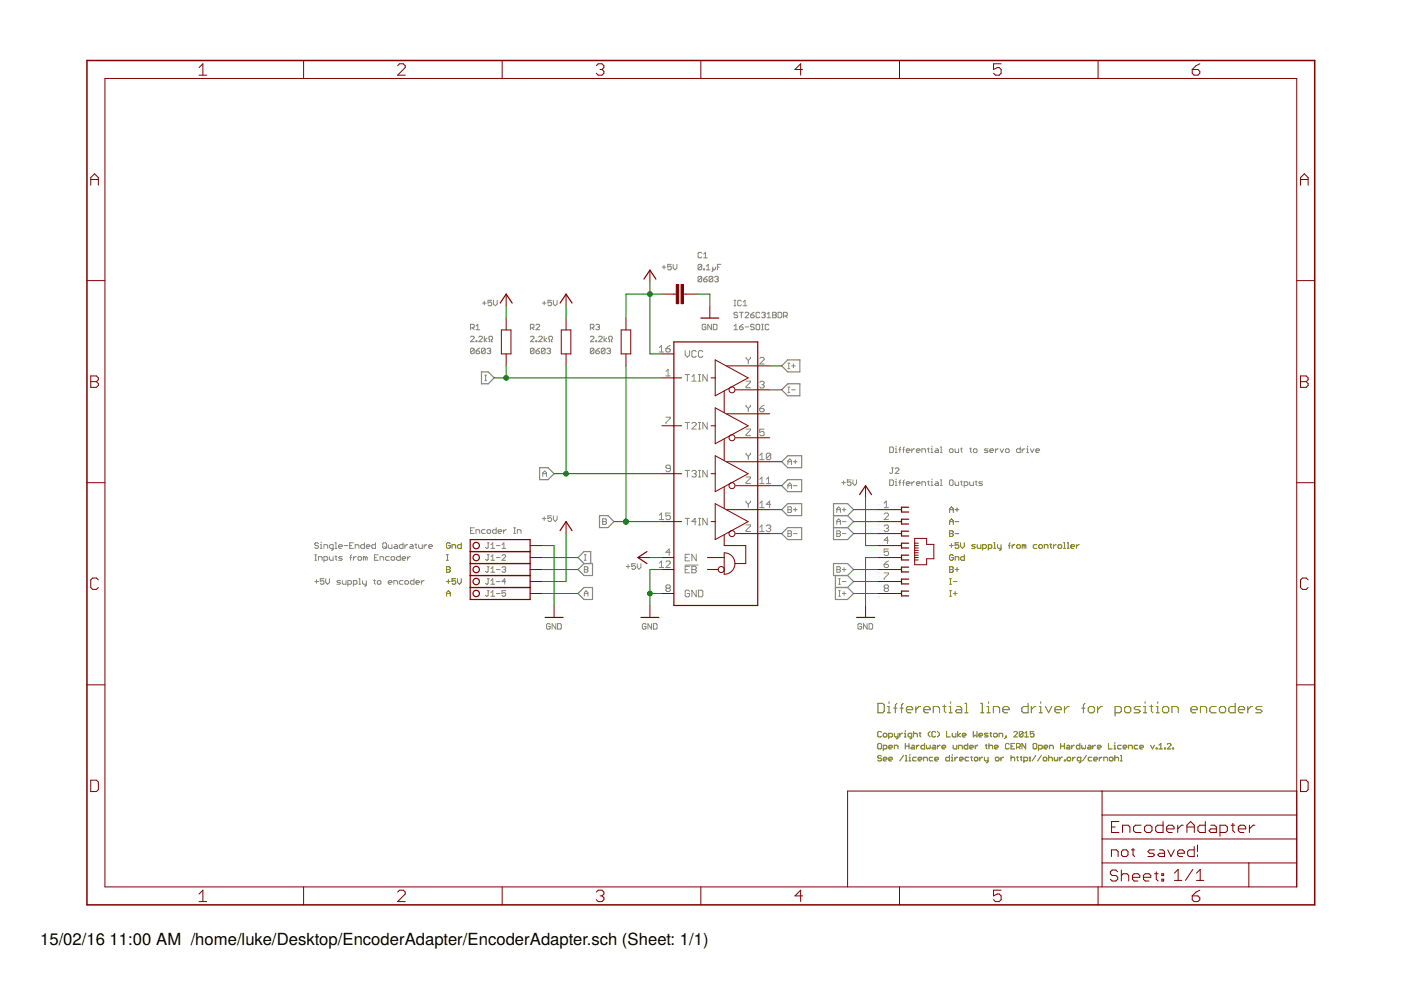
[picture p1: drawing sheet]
<?xml version="1.0" encoding="utf-8"?>
<!DOCTYPE eagle SYSTEM "eagle.dtd">
<eagle version="6.5.0">
<drawing>
<settings>
<setting alwaysvectorfont="yes"/>
<setting verticaltext="up"/>
</settings>
<grid distance="0.1" unitdist="inch" unit="inch" style="lines" multiple="1" display="no" altdistance="0.01" altunitdist="inch" altunit="inch"/>
<schematic xreflabel="%F%N/%S.%C%R" xrefpart="/%S.%C%R">
<libraries>
<library name="frames">
<symbols>
<symbol name="A4L-LOC">
<wire x1="256.54" y1="3.81" x2="256.54" y2="8.89" width="0.1016" layer="94"/>
<wire x1="256.54" y1="8.89" x2="256.54" y2="13.97" width="0.1016" layer="94"/>
<wire x1="256.54" y1="13.97" x2="256.54" y2="19.05" width="0.1016" layer="94"/>
<wire x1="256.54" y1="19.05" x2="256.54" y2="24.13" width="0.1016" layer="94"/>
<wire x1="161.29" y1="3.81" x2="161.29" y2="24.13" width="0.1016" layer="94"/>
<wire x1="161.29" y1="24.13" x2="215.265" y2="24.13" width="0.1016" layer="94"/>
<wire x1="215.265" y1="24.13" x2="256.54" y2="24.13" width="0.1016" layer="94"/>
<wire x1="246.38" y1="3.81" x2="246.38" y2="8.89" width="0.1016" layer="94"/>
<wire x1="246.38" y1="8.89" x2="256.54" y2="8.89" width="0.1016" layer="94"/>
<wire x1="246.38" y1="8.89" x2="215.265" y2="8.89" width="0.1016" layer="94"/>
<wire x1="215.265" y1="8.89" x2="215.265" y2="3.81" width="0.1016" layer="94"/>
<wire x1="215.265" y1="8.89" x2="215.265" y2="13.97" width="0.1016" layer="94"/>
<wire x1="215.265" y1="13.97" x2="256.54" y2="13.97" width="0.1016" layer="94"/>
<wire x1="215.265" y1="13.97" x2="215.265" y2="19.05" width="0.1016" layer="94"/>
<wire x1="215.265" y1="19.05" x2="256.54" y2="19.05" width="0.1016" layer="94"/>
<wire x1="215.265" y1="19.05" x2="215.265" y2="24.13" width="0.1016" layer="94"/>
<text x="217.17" y="15.24" size="2.54" layer="94" font="vector">&gt;DRAWING_NAME</text>
<text x="217.17" y="10.16" size="2.286" layer="94" font="vector">&gt;LAST_DATE_TIME</text>
<text x="230.505" y="5.08" size="2.54" layer="94" font="vector">&gt;SHEET</text>
<text x="216.916" y="4.953" size="2.54" layer="94" font="vector">Sheet:</text>
<frame x1="0" y1="0" x2="260.35" y2="179.07" columns="6" rows="4" layer="94"/>
</symbol>
</symbols>
<devicesets>
<deviceset name="A4L-LOC" prefix="FRAME" uservalue="yes">
<gates>
<gate name="G$1" symbol="A4L-LOC" x="0" y="0"/>
</gates>
<devices>
<device name="">
<technologies>
<technology name=""/>
</technologies>
</device>
</devices>
</deviceset>
</devicesets>
</library>
<library name="freetronics-master-v1">
<symbols>
<symbol name="CAP">
<wire x1="0" y1="2.54" x2="0" y2="2.032" width="0.1524" layer="94"/>
<wire x1="0" y1="0" x2="0" y2="0.508" width="0.1524" layer="94"/>
<text x="1.524" y="2.921" size="1.778" layer="95">&gt;NAME</text>
<text x="1.524" y="-2.159" size="1.778" layer="96">&gt;VALUE</text>
<rectangle x1="-2.032" y1="0.508" x2="2.032" y2="1.016" layer="94"/>
<rectangle x1="-2.032" y1="1.524" x2="2.032" y2="2.032" layer="94"/>
<pin name="1" x="0" y="5.08" visible="off" length="short" direction="pas" swaplevel="1" rot="R270"/>
<pin name="2" x="0" y="-2.54" visible="off" length="short" direction="pas" swaplevel="1" rot="R90"/>
</symbol>
<symbol name="RESISTOR">
<wire x1="-2.54" y1="1.016" x2="2.54" y2="1.016" width="0.1524" layer="94"/>
<wire x1="-2.54" y1="-1.016" x2="-2.54" y2="1.016" width="0.1524" layer="94"/>
<wire x1="2.54" y1="-1.016" x2="2.54" y2="1.016" width="0.1524" layer="94"/>
<wire x1="-2.54" y1="-1.016" x2="2.54" y2="-1.016" width="0.1524" layer="94"/>
<text x="-3.81" y="1.4986" size="1.778" layer="95">&gt;NAME</text>
<text x="-3.81" y="-3.302" size="1.778" layer="96">&gt;VALUE</text>
<pin name="2" x="5.08" y="0" visible="off" length="short" direction="pas" swaplevel="1" rot="R180"/>
<pin name="1" x="-5.08" y="0" visible="off" length="short" direction="pas" swaplevel="1"/>
</symbol>
</symbols>
<devicesets>
<deviceset name="CAP" prefix="C" uservalue="yes">
<gates>
<gate name="G$1" symbol="CAP" x="0" y="0"/>
</gates>
<devices>
<device name="0603" package="0603">
<connects>
<connect gate="G$1" pin="1" pad="1"/>
<connect gate="G$1" pin="2" pad="2"/>
</connects>
<technologies>
<technology name=""/>
</technologies>
</device>
<device name="PTH" package="CAP-PTH-SMALL">
<connects>
<connect gate="G$1" pin="1" pad="1"/>
<connect gate="G$1" pin="2" pad="2"/>
</connects>
<technologies>
<technology name=""/>
</technologies>
</device>
<device name="PTH2" package="CAP-PTH-SMALL2">
<connects>
<connect gate="G$1" pin="1" pad="1"/>
<connect gate="G$1" pin="2" pad="2"/>
</connects>
<technologies>
<technology name=""/>
</technologies>
</device>
<device name="0402" package="C0402">
<connects>
<connect gate="G$1" pin="1" pad="1"/>
<connect gate="G$1" pin="2" pad="2"/>
</connects>
<technologies>
<technology name=""/>
</technologies>
</device>
<device name="0805" package="0805">
<connects>
<connect gate="G$1" pin="1" pad="1"/>
<connect gate="G$1" pin="2" pad="2"/>
</connects>
<technologies>
<technology name=""/>
</technologies>
</device>
<device name="PTH3" package="CAP-PTH-LARGE">
<connects>
<connect gate="G$1" pin="1" pad="1"/>
<connect gate="G$1" pin="2" pad="2"/>
</connects>
<technologies>
<technology name=""/>
</technologies>
</device>
<device name="SMD" package="GRM43D">
<connects>
<connect gate="G$1" pin="1" pad="A"/>
<connect gate="G$1" pin="2" pad="C"/>
</connects>
<technologies>
<technology name=""/>
</technologies>
</device>
<device name="0805-LARGE" package="0805-LARGE">
<connects>
<connect gate="G$1" pin="1" pad="1"/>
<connect gate="G$1" pin="2" pad="2"/>
</connects>
<technologies>
<technology name=""/>
</technologies>
</device>
</devices>
</deviceset>
<deviceset name="RESISTOR" prefix="R" uservalue="yes">
<gates>
<gate name="G$1" symbol="RESISTOR" x="0" y="0"/>
</gates>
<devices>
<device name="1206" package="1206">
<connects>
<connect gate="G$1" pin="1" pad="1"/>
<connect gate="G$1" pin="2" pad="2"/>
</connects>
<technologies>
<technology name=""/>
</technologies>
</device>
<device name="0603" package="0603">
<connects>
<connect gate="G$1" pin="1" pad="1"/>
<connect gate="G$1" pin="2" pad="2"/>
</connects>
<technologies>
<technology name=""/>
</technologies>
</device>
<device name="PTH1" package="AXIAL-0.3">
<connects>
<connect gate="G$1" pin="1" pad="P$1"/>
<connect gate="G$1" pin="2" pad="P$2"/>
</connects>
<technologies>
<technology name=""/>
</technologies>
</device>
<device name="2010" package="R2010">
<connects>
<connect gate="G$1" pin="1" pad="1"/>
<connect gate="G$1" pin="2" pad="2"/>
</connects>
<technologies>
<technology name=""/>
</technologies>
</device>
<device name="0402" package="C0402">
<connects>
<connect gate="G$1" pin="1" pad="1"/>
<connect gate="G$1" pin="2" pad="2"/>
</connects>
<technologies>
<technology name=""/>
</technologies>
</device>
<device name="0805" package="0805">
<connects>
<connect gate="G$1" pin="1" pad="1"/>
<connect gate="G$1" pin="2" pad="2"/>
</connects>
<technologies>
<technology name=""/>
</technologies>
</device>
<device name="0805-LARGE" package="0805-LARGE">
<connects>
<connect gate="G$1" pin="1" pad="1"/>
<connect gate="G$1" pin="2" pad="2"/>
</connects>
<technologies>
<technology name=""/>
</technologies>
</device>
</devices>
</deviceset>
</devicesets>
</library>
<library name="freetronics-luke">
<symbols>
<symbol name="GND">
<wire x1="-1.905" y1="0" x2="1.905" y2="0" width="0.254" layer="94"/>
<text x="-1.651" y="-2.54" size="1.27" layer="96">&gt;VALUE</text>
<pin name="GND" x="0" y="2.54" visible="off" length="short" direction="sup" rot="R270"/>
</symbol>
<symbol name="+5V">
<wire x1="1.27" y1="-1.905" x2="0" y2="0" width="0.254" layer="94"/>
<wire x1="0" y1="0" x2="-1.27" y2="-1.905" width="0.254" layer="94"/>
<text x="2.54" y="0" size="1.27" layer="96">&gt;VALUE</text>
<pin name="+5V" x="0" y="-2.54" visible="off" length="short" direction="sup" rot="R90"/>
</symbol>
</symbols>
<devicesets>
<deviceset name="GND">
<gates>
<gate name="G$1" symbol="GND" x="0" y="0"/>
</gates>
<devices>
<device name="">
<technologies>
<technology name=""/>
</technologies>
</device>
</devices>
</deviceset>
<deviceset name="+5V">
<gates>
<gate name="G$1" symbol="+5V" x="0" y="0"/>
</gates>
<devices>
<device name="">
<technologies>
<technology name=""/>
</technologies>
</device>
</devices>
</deviceset>
</devicesets>
</library>
<library name="maxim">
<symbols>
<symbol name="MAX3043">
<wire x1="-7.62" y1="27.94" x2="10.16" y2="27.94" width="0.254" layer="94"/>
<wire x1="10.16" y1="27.94" x2="10.16" y2="-27.94" width="0.254" layer="94"/>
<wire x1="10.16" y1="-27.94" x2="-7.62" y2="-27.94" width="0.254" layer="94"/>
<wire x1="-7.62" y1="27.94" x2="-7.62" y2="20.32" width="0.254" layer="94"/>
<wire x1="-7.62" y1="20.32" x2="-7.62" y2="10.16" width="0.254" layer="94"/>
<wire x1="-7.62" y1="10.16" x2="-7.62" y2="0" width="0.254" layer="94"/>
<wire x1="-7.62" y1="0" x2="-7.62" y2="-10.16" width="0.254" layer="94"/>
<wire x1="-7.62" y1="-10.16" x2="-7.62" y2="-27.94" width="0.254" layer="94"/>
<wire x1="1.143" y1="16.51" x2="1.143" y2="20.32" width="0.127" layer="94"/>
<wire x1="1.143" y1="20.32" x2="1.143" y2="24.13" width="0.127" layer="94"/>
<wire x1="1.143" y1="24.13" x2="8.128" y2="20.32" width="0.127" layer="94"/>
<wire x1="8.128" y1="20.32" x2="1.143" y2="16.51" width="0.127" layer="94"/>
<wire x1="3.048" y1="-12.954" x2="3.048" y2="-15.24" width="0.127" layer="94"/>
<wire x1="3.048" y1="-15.24" x2="7.62" y2="-15.24" width="0.127" layer="94"/>
<wire x1="7.62" y1="-15.24" x2="7.62" y2="-19.05" width="0.127" layer="94"/>
<wire x1="7.62" y1="-19.05" x2="5.334" y2="-19.05" width="0.127" layer="94"/>
<wire x1="-7.62" y1="20.32" x2="-5.969" y2="20.32" width="0.127" layer="94"/>
<wire x1="0.254" y1="20.32" x2="1.143" y2="20.32" width="0.127" layer="94"/>
<wire x1="5.461" y1="17.78" x2="10.033" y2="17.78" width="0.127" layer="94"/>
<wire x1="3.556" y1="22.86" x2="10.033" y2="22.86" width="0.127" layer="94"/>
<wire x1="1.143" y1="6.35" x2="1.143" y2="10.16" width="0.127" layer="94"/>
<wire x1="1.143" y1="10.16" x2="1.143" y2="13.97" width="0.127" layer="94"/>
<wire x1="1.143" y1="13.97" x2="8.128" y2="10.16" width="0.127" layer="94"/>
<wire x1="8.128" y1="10.16" x2="1.143" y2="6.35" width="0.127" layer="94"/>
<wire x1="3.048" y1="17.526" x2="3.048" y2="12.954" width="0.127" layer="94"/>
<wire x1="-7.62" y1="10.16" x2="-5.969" y2="10.16" width="0.127" layer="94"/>
<wire x1="0.254" y1="10.16" x2="1.143" y2="10.16" width="0.127" layer="94"/>
<wire x1="5.461" y1="7.62" x2="10.033" y2="7.62" width="0.127" layer="94"/>
<wire x1="3.556" y1="12.7" x2="10.033" y2="12.7" width="0.127" layer="94"/>
<wire x1="1.143" y1="-3.81" x2="1.143" y2="0" width="0.127" layer="94"/>
<wire x1="1.143" y1="0" x2="1.143" y2="3.81" width="0.127" layer="94"/>
<wire x1="1.143" y1="3.81" x2="8.128" y2="0" width="0.127" layer="94"/>
<wire x1="8.128" y1="0" x2="1.143" y2="-3.81" width="0.127" layer="94"/>
<wire x1="3.048" y1="7.366" x2="3.048" y2="2.794" width="0.127" layer="94"/>
<wire x1="-7.62" y1="0" x2="-5.969" y2="0" width="0.127" layer="94"/>
<wire x1="0.254" y1="0" x2="1.143" y2="0" width="0.127" layer="94"/>
<wire x1="5.461" y1="-2.54" x2="10.033" y2="-2.54" width="0.127" layer="94"/>
<wire x1="3.556" y1="2.54" x2="10.033" y2="2.54" width="0.127" layer="94"/>
<wire x1="1.143" y1="-13.97" x2="1.143" y2="-10.16" width="0.127" layer="94"/>
<wire x1="1.143" y1="-10.16" x2="1.143" y2="-6.35" width="0.127" layer="94"/>
<wire x1="1.143" y1="-6.35" x2="8.128" y2="-10.16" width="0.127" layer="94"/>
<wire x1="8.128" y1="-10.16" x2="1.143" y2="-13.97" width="0.127" layer="94"/>
<wire x1="3.048" y1="-2.794" x2="3.048" y2="-7.366" width="0.127" layer="94"/>
<wire x1="-7.62" y1="-10.16" x2="-5.969" y2="-10.16" width="0.127" layer="94"/>
<wire x1="0.254" y1="-10.16" x2="1.143" y2="-10.16" width="0.127" layer="94"/>
<wire x1="5.461" y1="-12.7" x2="10.033" y2="-12.7" width="0.127" layer="94"/>
<wire x1="3.556" y1="-7.62" x2="10.033" y2="-7.62" width="0.127" layer="94"/>
<wire x1="3.048" y1="-16.764" x2="3.048" y2="-17.78" width="0.127" layer="94"/>
<wire x1="3.048" y1="-17.78" x2="3.048" y2="-21.336" width="0.127" layer="94"/>
<wire x1="3.048" y1="-16.764" x2="5.334" y2="-19.05" width="0.127" layer="94" curve="-90"/>
<wire x1="5.334" y1="-19.05" x2="3.048" y2="-21.336" width="0.127" layer="94" curve="-90"/>
<wire x1="-0.508" y1="-17.78" x2="3.048" y2="-17.78" width="0.127" layer="94"/>
<wire x1="-0.508" y1="-20.32" x2="1.778" y2="-20.32" width="0.127" layer="94"/>
<circle x="4.699" y="17.78" radius="0.635" width="0.127" layer="94"/>
<circle x="4.699" y="7.62" radius="0.635" width="0.127" layer="94"/>
<circle x="4.699" y="-2.54" radius="0.635" width="0.127" layer="94"/>
<circle x="4.699" y="-12.7" radius="0.635" width="0.127" layer="94"/>
<circle x="2.413" y="-20.32" radius="0.635" width="0.127" layer="94"/>
<text x="-7.62" y="29.21" size="1.778" layer="95">&gt;NAME</text>
<text x="-7.62" y="-30.48" size="1.778" layer="96">&gt;VALUE</text>
<text x="7.62" y="18.161" size="1.524" layer="95">Z</text>
<text x="7.62" y="23.241" size="1.524" layer="95">Y</text>
<text x="7.62" y="8.001" size="1.524" layer="95">Z</text>
<text x="7.62" y="13.081" size="1.524" layer="95">Y</text>
<text x="7.62" y="-2.159" size="1.524" layer="95">Z</text>
<text x="7.62" y="2.921" size="1.524" layer="95">Y</text>
<text x="7.62" y="-12.319" size="1.524" layer="95">Z</text>
<text x="7.62" y="-7.239" size="1.524" layer="95">Y</text>
<pin name="T1IN" x="-10.16" y="20.32" length="short" direction="in"/>
<pin name="Z1" x="12.7" y="17.78" visible="pad" length="short" direction="out" rot="R180"/>
<pin name="Y1" x="12.7" y="22.86" visible="pad" length="short" direction="out" rot="R180"/>
<pin name="EN" x="-10.16" y="-17.78" length="short" direction="in"/>
<pin name="!EB" x="-10.16" y="-20.32" length="short" direction="in"/>
<pin name="GND" x="-10.16" y="-25.4" length="short" direction="pwr"/>
<pin name="VCC" x="-10.16" y="25.4" length="short" direction="pwr"/>
<pin name="T2IN" x="-10.16" y="10.16" length="short" direction="in"/>
<pin name="Z2" x="12.7" y="7.62" visible="pad" length="short" direction="out" rot="R180"/>
<pin name="Y2" x="12.7" y="12.7" visible="pad" length="short" direction="out" rot="R180"/>
<pin name="T3IN" x="-10.16" y="0" length="short" direction="in"/>
<pin name="Z3" x="12.7" y="-2.54" visible="pad" length="short" direction="out" rot="R180"/>
<pin name="Y3" x="12.7" y="2.54" visible="pad" length="short" direction="out" rot="R180"/>
<pin name="T4IN" x="-10.16" y="-10.16" length="short" direction="in"/>
<pin name="Z4" x="12.7" y="-12.7" visible="pad" length="short" direction="out" rot="R180"/>
<pin name="Y4" x="12.7" y="-7.62" visible="pad" length="short" direction="out" rot="R180"/>
</symbol>
</symbols>
<devicesets>
<deviceset name="MAX304*" prefix="IC">
<gates>
<gate name="G$1" symbol="MAX3043" x="0" y="0"/>
</gates>
<devices>
<device name="SE" package="SO16">
<connects>
<connect gate="G$1" pin="!EB" pad="12"/>
<connect gate="G$1" pin="EN" pad="4"/>
<connect gate="G$1" pin="GND" pad="8"/>
<connect gate="G$1" pin="T1IN" pad="1"/>
<connect gate="G$1" pin="T2IN" pad="7"/>
<connect gate="G$1" pin="T3IN" pad="9"/>
<connect gate="G$1" pin="T4IN" pad="15"/>
<connect gate="G$1" pin="VCC" pad="16"/>
<connect gate="G$1" pin="Y1" pad="2"/>
<connect gate="G$1" pin="Y2" pad="6"/>
<connect gate="G$1" pin="Y3" pad="10"/>
<connect gate="G$1" pin="Y4" pad="14"/>
<connect gate="G$1" pin="Z1" pad="3"/>
<connect gate="G$1" pin="Z2" pad="5"/>
<connect gate="G$1" pin="Z3" pad="11"/>
<connect gate="G$1" pin="Z4" pad="13"/>
</connects>
<technologies>
<technology name="3C">
<attribute name="MF" value="MAXIM" constant="no"/>
<attribute name="MPN" value="MAX3043CSE+" constant="no"/>
<attribute name="OC_FARNELL" value="unknown" constant="no"/>
<attribute name="OC_NEWARK" value="37K7901" constant="no"/>
</technology>
<technology name="3E">
<attribute name="MF" value="MAXIM" constant="no"/>
<attribute name="MPN" value="MAX3043ESE+" constant="no"/>
<attribute name="OC_FARNELL" value="unknown" constant="no"/>
<attribute name="OC_NEWARK" value="37K7903" constant="no"/>
</technology>
<technology name="4C">
<attribute name="MF" value="" constant="no"/>
<attribute name="MPN" value="MAX3044CSE+" constant="no"/>
<attribute name="OC_FARNELL" value="unknown" constant="no"/>
<attribute name="OC_NEWARK" value="89K3569" constant="no"/>
</technology>
<technology name="4E">
<attribute name="MF" value="" constant="no"/>
<attribute name="MPN" value="MAX3044ESE+" constant="no"/>
<attribute name="OC_FARNELL" value="unknown" constant="no"/>
<attribute name="OC_NEWARK" value="65K6783" constant="no"/>
</technology>
<technology name="5BC">
<attribute name="MF" value="" constant="no"/>
<attribute name="MPN" value="MAX3045BCSE+" constant="no"/>
<attribute name="OC_FARNELL" value="unknown" constant="no"/>
<attribute name="OC_NEWARK" value="67K4570" constant="no"/>
</technology>
<technology name="5BE">
<attribute name="MF" value="" constant="no"/>
<attribute name="MPN" value="MAX3045BESE+" constant="no"/>
<attribute name="OC_FARNELL" value="unknown" constant="no"/>
<attribute name="OC_NEWARK" value="67K4574" constant="no"/>
</technology>
</technologies>
</device>
<device name="WE" package="SO16L">
<connects>
<connect gate="G$1" pin="!EB" pad="12"/>
<connect gate="G$1" pin="EN" pad="4"/>
<connect gate="G$1" pin="GND" pad="8"/>
<connect gate="G$1" pin="T1IN" pad="1"/>
<connect gate="G$1" pin="T2IN" pad="7"/>
<connect gate="G$1" pin="T3IN" pad="9"/>
<connect gate="G$1" pin="T4IN" pad="15"/>
<connect gate="G$1" pin="VCC" pad="16"/>
<connect gate="G$1" pin="Y1" pad="2"/>
<connect gate="G$1" pin="Y2" pad="6"/>
<connect gate="G$1" pin="Y3" pad="10"/>
<connect gate="G$1" pin="Y4" pad="14"/>
<connect gate="G$1" pin="Z1" pad="3"/>
<connect gate="G$1" pin="Z2" pad="5"/>
<connect gate="G$1" pin="Z3" pad="11"/>
<connect gate="G$1" pin="Z4" pad="13"/>
</connects>
<technologies>
<technology name="3C">
<attribute name="MF" value="" constant="no"/>
<attribute name="MPN" value="" constant="no"/>
<attribute name="OC_FARNELL" value="unknown" constant="no"/>
<attribute name="OC_NEWARK" value="unknown" constant="no"/>
</technology>
<technology name="3E">
<attribute name="MF" value="" constant="no"/>
<attribute name="MPN" value="" constant="no"/>
<attribute name="OC_FARNELL" value="unknown" constant="no"/>
<attribute name="OC_NEWARK" value="unknown" constant="no"/>
</technology>
<technology name="4C">
<attribute name="MF" value="" constant="no"/>
<attribute name="MPN" value="" constant="no"/>
<attribute name="OC_FARNELL" value="unknown" constant="no"/>
<attribute name="OC_NEWARK" value="unknown" constant="no"/>
</technology>
<technology name="4E">
<attribute name="MF" value="" constant="no"/>
<attribute name="MPN" value="" constant="no"/>
<attribute name="OC_FARNELL" value="unknown" constant="no"/>
<attribute name="OC_NEWARK" value="unknown" constant="no"/>
</technology>
<technology name="5BC">
<attribute name="MF" value="" constant="no"/>
<attribute name="MPN" value="MAX3045BCWE+" constant="no"/>
<attribute name="OC_FARNELL" value="unknown" constant="no"/>
<attribute name="OC_NEWARK" value="73K8529" constant="no"/>
</technology>
<technology name="5BE">
<attribute name="MF" value="" constant="no"/>
<attribute name="MPN" value="MAX3045BEWE+" constant="no"/>
<attribute name="OC_FARNELL" value="unknown" constant="no"/>
<attribute name="OC_NEWARK" value="73K8531" constant="no"/>
</technology>
</technologies>
</device>
<device name="UE" package="TSSOP16">
<connects>
<connect gate="G$1" pin="!EB" pad="12"/>
<connect gate="G$1" pin="EN" pad="4"/>
<connect gate="G$1" pin="GND" pad="8"/>
<connect gate="G$1" pin="T1IN" pad="1"/>
<connect gate="G$1" pin="T2IN" pad="7"/>
<connect gate="G$1" pin="T3IN" pad="9"/>
<connect gate="G$1" pin="T4IN" pad="15"/>
<connect gate="G$1" pin="VCC" pad="16"/>
<connect gate="G$1" pin="Y1" pad="2"/>
<connect gate="G$1" pin="Y2" pad="6"/>
<connect gate="G$1" pin="Y3" pad="10"/>
<connect gate="G$1" pin="Y4" pad="14"/>
<connect gate="G$1" pin="Z1" pad="3"/>
<connect gate="G$1" pin="Z2" pad="5"/>
<connect gate="G$1" pin="Z3" pad="11"/>
<connect gate="G$1" pin="Z4" pad="13"/>
</connects>
<technologies>
<technology name="3C">
<attribute name="MF" value="" constant="no"/>
<attribute name="MPN" value="MAX3043CUE+" constant="no"/>
<attribute name="OC_FARNELL" value="unknown" constant="no"/>
<attribute name="OC_NEWARK" value="42M5431" constant="no"/>
</technology>
<technology name="3E">
<attribute name="MF" value="MAXIM" constant="no"/>
<attribute name="MPN" value="MAX3043EUE+" constant="no"/>
<attribute name="OC_FARNELL" value="unknown" constant="no"/>
<attribute name="OC_NEWARK" value="59J2979" constant="no"/>
</technology>
<technology name="4C">
<attribute name="MF" value="" constant="no"/>
<attribute name="MPN" value="MAX3044CUE+" constant="no"/>
<attribute name="OC_FARNELL" value="unknown" constant="no"/>
<attribute name="OC_NEWARK" value="53K6607" constant="no"/>
</technology>
<technology name="4E">
<attribute name="MF" value="" constant="no"/>
<attribute name="MPN" value="MAX3044EUE+" constant="no"/>
<attribute name="OC_FARNELL" value="unknown" constant="no"/>
<attribute name="OC_NEWARK" value="53K6609" constant="no"/>
</technology>
<technology name="5BC">
<attribute name="MF" value="" constant="no"/>
<attribute name="MPN" value="MAX3045BCUE+" constant="no"/>
<attribute name="OC_FARNELL" value="unknown" constant="no"/>
<attribute name="OC_NEWARK" value="67K4572" constant="no"/>
</technology>
<technology name="5BE">
<attribute name="MF" value="" constant="no"/>
<attribute name="MPN" value="MAX3045BEUE+" constant="no"/>
<attribute name="OC_FARNELL" value="unknown" constant="no"/>
<attribute name="OC_NEWARK" value="67K4576" constant="no"/>
</technology>
</technologies>
</device>
</devices>
</deviceset>
</devicesets>
</library>
<library name="con-amp">
<symbols>
<symbol name="JACK8">
<wire x1="1.524" y1="8.128" x2="0" y2="8.128" width="0.254" layer="94"/>
<wire x1="0" y1="8.128" x2="0" y2="7.112" width="0.254" layer="94"/>
<wire x1="0" y1="7.112" x2="1.524" y2="7.112" width="0.254" layer="94"/>
<wire x1="1.524" y1="5.588" x2="0" y2="5.588" width="0.254" layer="94"/>
<wire x1="0" y1="5.588" x2="0" y2="4.572" width="0.254" layer="94"/>
<wire x1="0" y1="4.572" x2="1.524" y2="4.572" width="0.254" layer="94"/>
<wire x1="1.524" y1="3.048" x2="0" y2="3.048" width="0.254" layer="94"/>
<wire x1="0" y1="3.048" x2="0" y2="2.032" width="0.254" layer="94"/>
<wire x1="0" y1="2.032" x2="1.524" y2="2.032" width="0.254" layer="94"/>
<wire x1="1.524" y1="0.508" x2="0" y2="0.508" width="0.254" layer="94"/>
<wire x1="0" y1="0.508" x2="0" y2="-0.508" width="0.254" layer="94"/>
<wire x1="0" y1="-0.508" x2="1.524" y2="-0.508" width="0.254" layer="94"/>
<wire x1="1.524" y1="-2.032" x2="0" y2="-2.032" width="0.254" layer="94"/>
<wire x1="0" y1="-2.032" x2="0" y2="-3.048" width="0.254" layer="94"/>
<wire x1="0" y1="-3.048" x2="1.524" y2="-3.048" width="0.254" layer="94"/>
<wire x1="1.524" y1="-4.572" x2="0" y2="-4.572" width="0.254" layer="94"/>
<wire x1="0" y1="-4.572" x2="0" y2="-5.588" width="0.254" layer="94"/>
<wire x1="0" y1="-5.588" x2="1.524" y2="-5.588" width="0.254" layer="94"/>
<wire x1="1.524" y1="-7.112" x2="0" y2="-7.112" width="0.254" layer="94"/>
<wire x1="0" y1="-7.112" x2="0" y2="-8.128" width="0.254" layer="94"/>
<wire x1="0" y1="-8.128" x2="1.524" y2="-8.128" width="0.254" layer="94"/>
<wire x1="1.524" y1="-9.652" x2="0" y2="-9.652" width="0.254" layer="94"/>
<wire x1="0" y1="-9.652" x2="0" y2="-10.668" width="0.254" layer="94"/>
<wire x1="0" y1="-10.668" x2="1.524" y2="-10.668" width="0.254" layer="94"/>
<wire x1="2.794" y1="1.524" x2="2.794" y2="0.508" width="0.1998" layer="94"/>
<wire x1="2.794" y1="0.508" x2="2.794" y2="0" width="0.1998" layer="94"/>
<wire x1="2.794" y1="0" x2="2.794" y2="-0.508" width="0.1998" layer="94"/>
<wire x1="2.794" y1="-0.508" x2="2.794" y2="-1.016" width="0.1998" layer="94"/>
<wire x1="2.794" y1="-1.016" x2="2.794" y2="-1.524" width="0.1998" layer="94"/>
<wire x1="2.794" y1="-1.524" x2="2.794" y2="-2.032" width="0.1998" layer="94"/>
<wire x1="2.794" y1="-2.032" x2="2.794" y2="-2.54" width="0.1998" layer="94"/>
<wire x1="2.794" y1="-2.54" x2="2.794" y2="-3.048" width="0.1998" layer="94"/>
<wire x1="2.794" y1="-3.048" x2="2.794" y2="-4.064" width="0.1998" layer="94"/>
<wire x1="2.794" y1="-4.064" x2="5.334" y2="-4.064" width="0.1998" layer="94"/>
<wire x1="5.334" y1="-4.064" x2="5.334" y2="-2.794" width="0.1998" layer="94"/>
<wire x1="5.334" y1="-2.794" x2="6.858" y2="-2.794" width="0.1998" layer="94"/>
<wire x1="6.858" y1="-2.794" x2="6.858" y2="0.254" width="0.1998" layer="94"/>
<wire x1="6.858" y1="0.254" x2="5.334" y2="0.254" width="0.1998" layer="94"/>
<wire x1="5.334" y1="0.254" x2="5.334" y2="1.524" width="0.1998" layer="94"/>
<wire x1="5.334" y1="1.524" x2="2.794" y2="1.524" width="0.1998" layer="94"/>
<wire x1="2.794" y1="0.508" x2="3.556" y2="0.508" width="0.1998" layer="94"/>
<wire x1="2.794" y1="0" x2="3.556" y2="0" width="0.1998" layer="94"/>
<wire x1="2.794" y1="-0.508" x2="3.556" y2="-0.508" width="0.1998" layer="94"/>
<wire x1="2.794" y1="-1.016" x2="3.556" y2="-1.016" width="0.1998" layer="94"/>
<wire x1="2.794" y1="-1.524" x2="3.556" y2="-1.524" width="0.1998" layer="94"/>
<wire x1="2.794" y1="-2.032" x2="3.556" y2="-2.032" width="0.1998" layer="94"/>
<wire x1="2.794" y1="-2.54" x2="3.556" y2="-2.54" width="0.1998" layer="94"/>
<wire x1="2.794" y1="-3.048" x2="3.556" y2="-3.048" width="0.1998" layer="94"/>
<text x="-5.08" y="10.16" size="1.778" layer="95">&gt;NAME</text>
<text x="-5.08" y="-13.208" size="1.778" layer="96">&gt;VALUE</text>
<pin name="1" x="-5.08" y="7.62" visible="pad" length="middle" direction="pas" swaplevel="1"/>
<pin name="2" x="-5.08" y="5.08" visible="pad" length="middle" direction="pas" swaplevel="1"/>
<pin name="3" x="-5.08" y="2.54" visible="pad" length="middle" direction="pas" swaplevel="1"/>
<pin name="4" x="-5.08" y="0" visible="pad" length="middle" direction="pas" swaplevel="1"/>
<pin name="5" x="-5.08" y="-2.54" visible="pad" length="middle" direction="pas" swaplevel="1"/>
<pin name="6" x="-5.08" y="-5.08" visible="pad" length="middle" direction="pas" swaplevel="1"/>
<pin name="7" x="-5.08" y="-7.62" visible="pad" length="middle" direction="pas" swaplevel="1"/>
<pin name="8" x="-5.08" y="-10.16" visible="pad" length="middle" direction="pas" swaplevel="1"/>
</symbol>
</symbols>
<devicesets>
<deviceset name="215877-4" prefix="J" uservalue="yes">
<gates>
<gate name="G$1" symbol="JACK8" x="0" y="0"/>
</gates>
<devices>
<device name="" package="215877-4">
<connects>
<connect gate="G$1" pin="1" pad="1"/>
<connect gate="G$1" pin="2" pad="2"/>
<connect gate="G$1" pin="3" pad="3"/>
<connect gate="G$1" pin="4" pad="4"/>
<connect gate="G$1" pin="5" pad="5"/>
<connect gate="G$1" pin="6" pad="6"/>
<connect gate="G$1" pin="7" pad="7"/>
<connect gate="G$1" pin="8" pad="8"/>
</connects>
<technologies>
<technology name=""/>
</technologies>
</device>
</devices>
</deviceset>
</devicesets>
</library>
<library name="con-phoenix-350">
<symbols>
<symbol name="SCHRAUBKLEMME">
<wire x1="0" y1="-1.27" x2="0" y2="1.27" width="0.254" layer="94"/>
<wire x1="12.7" y1="-1.27" x2="0" y2="-1.27" width="0.254" layer="94"/>
<wire x1="12.7" y1="-1.27" x2="12.7" y2="1.27" width="0.254" layer="94"/>
<wire x1="0" y1="1.27" x2="12.7" y2="1.27" width="0.254" layer="94"/>
<circle x="11.43" y="0" radius="0.6839" width="0.254" layer="94"/>
<text x="1.27" y="-0.889" size="1.778" layer="95" font="vector">&gt;NAME</text>
<text x="13.97" y="-0.889" size="1.778" layer="96" font="vector">&gt;VALUE</text>
<pin name="K" x="-2.54" y="0" visible="off" length="short" direction="pas"/>
</symbol>
</symbols>
<devicesets>
<deviceset name="1751277" prefix="X">
<gates>
<gate name="-1" symbol="SCHRAUBKLEMME" x="0" y="0" addlevel="always"/>
<gate name="-2" symbol="SCHRAUBKLEMME" x="0" y="-7.62" addlevel="always"/>
<gate name="-3" symbol="SCHRAUBKLEMME" x="0" y="-15.24" addlevel="always"/>
<gate name="-4" symbol="SCHRAUBKLEMME" x="0" y="-22.86" addlevel="always"/>
<gate name="-5" symbol="SCHRAUBKLEMME" x="0" y="-30.48" addlevel="always"/>
</gates>
<devices>
<device name="" package="1751277">
<connects>
<connect gate="-1" pin="K" pad="1"/>
<connect gate="-2" pin="K" pad="2"/>
<connect gate="-3" pin="K" pad="3"/>
<connect gate="-4" pin="K" pad="4"/>
<connect gate="-5" pin="K" pad="5"/>
</connects>
<technologies>
<technology name="">
<attribute name="MF" value="" constant="no"/>
<attribute name="MPN" value="" constant="no"/>
<attribute name="OC_FARNELL" value="unknown" constant="no"/>
<attribute name="OC_NEWARK" value="unknown" constant="no"/>
</technology>
</technologies>
</device>
</devices>
</deviceset>
</devicesets>
</library>
</libraries>
<attributes>
</attributes>
<variantdefs>
</variantdefs>
<classes>
<class number="0" name="default" width="0" drill="0">
</class>
</classes>
<parts>
<part name="IC1" library="maxim" deviceset="MAX304*" device="SE" technology="3C" value="ST26C31BDR">
<attribute name="PACKAGE" value="16-SOIC"/>
</part>
<part name="J2" library="con-amp" deviceset="215877-4" device="" value="Differential Outputs"/>
<part name="U$11" library="freetronics-luke" deviceset="GND" device=""/>
<part name="U$14" library="freetronics-luke" deviceset="GND" device=""/>
<part name="U$16" library="freetronics-luke" deviceset="+5V" device=""/>
<part name="U$15" library="freetronics-luke" deviceset="+5V" device=""/>
<part name="U$10" library="freetronics-luke" deviceset="+5V" device=""/>
<part name="J1" library="con-phoenix-350" deviceset="1751277" device="" value="Encoder In"/>
<part name="U$20" library="freetronics-luke" deviceset="GND" device=""/>
<part name="U$21" library="freetronics-luke" deviceset="+5V" device=""/>
<part name="R1" library="freetronics-master-v1" deviceset="RESISTOR" device="0603" value="2.2kΩ">
<attribute name="PACKAGE" value="0603"/>
</part>
<part name="R2" library="freetronics-master-v1" deviceset="RESISTOR" device="0603" value="2.2kΩ">
<attribute name="PACKAGE" value="0603"/>
</part>
<part name="R3" library="freetronics-master-v1" deviceset="RESISTOR" device="0603" value="2.2kΩ">
<attribute name="PACKAGE" value="0603"/>
</part>
<part name="U$23" library="freetronics-luke" deviceset="+5V" device=""/>
<part name="U$24" library="freetronics-luke" deviceset="+5V" device=""/>
<part name="C1" library="freetronics-master-v1" deviceset="CAP" device="0603" value="0.1µF">
<attribute name="PACKAGE" value="0603"/>
</part>
<part name="U$26" library="freetronics-luke" deviceset="GND" device=""/>
<part name="FRAME1" library="frames" deviceset="A4L-LOC" device="" value="Frame1"/>
</parts>
<sheets>
<sheet>
<plain>
<text x="76.2" y="75.565" size="1.27" layer="98">Gnd</text>
<text x="76.2" y="73.025" size="1.27" layer="98">I</text>
<text x="76.2" y="70.485" size="1.27" layer="98">B</text>
<text x="76.2" y="67.945" size="1.27" layer="98">+5V</text>
<text x="76.2" y="65.405" size="1.27" layer="98">A</text>
<text x="48.26" y="73.025" size="1.27" layer="97">Inputs from Encoder</text>
<text x="48.26" y="67.945" size="1.27" layer="97">+5V supply to encoder</text>
<text x="48.26" y="75.565" size="1.27" layer="97">Single-Ended Quadrature</text>
<text x="182.88" y="83.185" size="1.27" layer="98">A+</text>
<text x="182.88" y="80.645" size="1.27" layer="98">A-</text>
<text x="182.88" y="78.105" size="1.27" layer="98">B-</text>
<text x="182.88" y="75.565" size="1.27" layer="98">+5V supply from controller</text>
<text x="182.88" y="73.025" size="1.27" layer="98">Gnd</text>
<text x="182.88" y="70.485" size="1.27" layer="98">B+</text>
<text x="182.88" y="67.945" size="1.27" layer="98">I-</text>
<text x="182.88" y="65.405" size="1.27" layer="98">I+</text>
<text x="170.18" y="95.885" size="1.27" layer="97">Differential out to servo drive</text>
<text x="167.64" y="40.64" size="2.1844" layer="98">Differential line driver for position encoders</text>
<text x="167.64" y="35.56" size="1.27" layer="98">Copyright (C) Luke Weston, 2015</text>
<text x="167.64" y="33.02" size="1.27" layer="98">Open Hardware under the CERN Open Hardware Licence v.1.2. </text>
<text x="167.64" y="30.48" size="1.27" layer="98">See /licence directory or http://ohwr.org/cernohl</text>
</plain>
<instances>
<instance part="IC1" gate="G$1" x="132.08" y="91.44" smashed="yes">
<attribute name="NAME" x="137.16" y="127" size="1.27" layer="95"/>
<attribute name="VALUE" x="137.16" y="124.46" size="1.27" layer="96"/>
<attribute name="PACKAGE" x="137.16" y="121.92" size="1.27" layer="96"/>
</instance>
<instance part="J2" gate="G$1" x="172.72" y="76.2" smashed="yes">
<attribute name="NAME" x="170.18" y="91.44" size="1.27" layer="95"/>
<attribute name="VALUE" x="170.18" y="88.9" size="1.27" layer="96"/>
</instance>
<instance part="U$11" gate="G$1" x="165.1" y="60.96"/>
<instance part="U$14" gate="G$1" x="119.38" y="60.96"/>
<instance part="U$16" gate="G$1" x="116.84" y="73.66" smashed="yes" rot="MR270">
<attribute name="VALUE" x="114.3" y="71.12" size="1.27" layer="96"/>
</instance>
<instance part="U$15" gate="G$1" x="119.38" y="134.62" smashed="yes" rot="MR0">
<attribute name="VALUE" x="121.92" y="134.62" size="1.27" layer="96"/>
</instance>
<instance part="U$10" gate="G$1" x="165.1" y="88.9" smashed="yes" rot="MR0">
<attribute name="VALUE" x="160.02" y="88.9" size="1.27" layer="96"/>
</instance>
<instance part="J1" gate="-1" x="93.98" y="76.2" smashed="yes" rot="R180">
<attribute name="NAME" x="84.455" y="75.565" size="1.27" layer="95" font="vector"/>
<attribute name="VALUE" x="81.28" y="78.74" size="1.27" layer="96" font="vector"/>
</instance>
<instance part="J1" gate="-2" x="93.98" y="73.66" smashed="yes" rot="R180">
<attribute name="NAME" x="84.455" y="73.025" size="1.27" layer="95" font="vector"/>
</instance>
<instance part="J1" gate="-3" x="93.98" y="71.12" smashed="yes" rot="R180">
<attribute name="NAME" x="84.455" y="70.485" size="1.27" layer="95" font="vector"/>
</instance>
<instance part="J1" gate="-4" x="93.98" y="68.58" smashed="yes" rot="R180">
<attribute name="NAME" x="84.455" y="67.945" size="1.27" layer="95" font="vector"/>
</instance>
<instance part="J1" gate="-5" x="93.98" y="66.04" smashed="yes" rot="R180">
<attribute name="NAME" x="84.455" y="65.405" size="1.27" layer="95" font="vector"/>
</instance>
<instance part="U$20" gate="G$1" x="99.06" y="60.96"/>
<instance part="U$21" gate="G$1" x="101.6" y="81.28" smashed="yes" rot="MR0">
<attribute name="VALUE" x="96.52" y="81.28" size="1.27" layer="96"/>
</instance>
<instance part="R1" gate="G$1" x="88.9" y="119.38" smashed="yes" rot="MR270">
<attribute name="NAME" x="81.28" y="121.92" size="1.27" layer="95"/>
<attribute name="VALUE" x="81.28" y="119.38" size="1.27" layer="96"/>
<attribute name="PACKAGE" x="81.28" y="116.84" size="1.27" layer="96"/>
</instance>
<instance part="R2" gate="G$1" x="101.6" y="119.38" smashed="yes" rot="MR270">
<attribute name="NAME" x="93.98" y="121.92" size="1.27" layer="95"/>
<attribute name="VALUE" x="93.98" y="119.38" size="1.27" layer="96"/>
<attribute name="PACKAGE" x="93.98" y="116.84" size="1.27" layer="96"/>
</instance>
<instance part="R3" gate="G$1" x="114.3" y="119.38" smashed="yes" rot="MR270">
<attribute name="NAME" x="106.68" y="121.92" size="1.27" layer="95"/>
<attribute name="VALUE" x="106.68" y="119.38" size="1.27" layer="96"/>
<attribute name="PACKAGE" x="106.68" y="116.84" size="1.27" layer="96"/>
</instance>
<instance part="U$23" gate="G$1" x="101.6" y="129.54" smashed="yes" rot="MR0">
<attribute name="VALUE" x="96.52" y="127" size="1.27" layer="96"/>
</instance>
<instance part="U$24" gate="G$1" x="88.9" y="129.54" smashed="yes" rot="MR0">
<attribute name="VALUE" x="83.82" y="127" size="1.27" layer="96"/>
</instance>
<instance part="C1" gate="G$1" x="124.46" y="129.54" smashed="yes" rot="R270">
<attribute name="NAME" x="129.54" y="137.16" size="1.27" layer="95"/>
<attribute name="VALUE" x="129.54" y="134.62" size="1.27" layer="96"/>
<attribute name="PACKAGE" x="129.54" y="132.08" size="1.27" layer="96"/>
</instance>
<instance part="U$26" gate="G$1" x="132.08" y="124.46"/>
<instance part="FRAME1" gate="G$1" x="0" y="0"/>
</instances>
<busses>
</busses>
<nets>
<net name="GND" class="0">
<segment>
<pinref part="J2" gate="G$1" pin="5"/>
<pinref part="U$11" gate="G$1" pin="GND"/>
<wire x1="167.64" y1="73.66" x2="165.1" y2="73.66" width="0.1524" layer="91"/>
<wire x1="165.1" y1="73.66" x2="165.1" y2="63.5" width="0.1524" layer="91"/>
</segment>
<segment>
<pinref part="IC1" gate="G$1" pin="!EB"/>
<pinref part="U$14" gate="G$1" pin="GND"/>
<wire x1="121.92" y1="71.12" x2="119.38" y2="71.12" width="0.1524" layer="91"/>
<wire x1="119.38" y1="71.12" x2="119.38" y2="66.04" width="0.1524" layer="91"/>
<wire x1="119.38" y1="63.5" x2="119.38" y2="66.04" width="0.1524" layer="91"/>
<pinref part="IC1" gate="G$1" pin="GND"/>
<wire x1="119.38" y1="66.04" x2="121.92" y2="66.04" width="0.1524" layer="91"/>
<junction x="119.38" y="66.04"/>
</segment>
<segment>
<pinref part="C1" gate="G$1" pin="1"/>
<pinref part="U$26" gate="G$1" pin="GND"/>
<wire x1="129.54" y1="129.54" x2="132.08" y2="129.54" width="0.1524" layer="91"/>
<wire x1="132.08" y1="129.54" x2="132.08" y2="127" width="0.1524" layer="91"/>
</segment>
<segment>
<pinref part="J1" gate="-1" pin="K"/>
<pinref part="U$20" gate="G$1" pin="GND"/>
<wire x1="96.52" y1="76.2" x2="99.06" y2="76.2" width="0.1524" layer="91"/>
<wire x1="99.06" y1="76.2" x2="99.06" y2="63.5" width="0.1524" layer="91"/>
</segment>
</net>
<net name="+5V" class="0">
<segment>
<pinref part="IC1" gate="G$1" pin="EN"/>
<pinref part="U$16" gate="G$1" pin="+5V"/>
<wire x1="121.92" y1="73.66" x2="119.38" y2="73.66" width="0.1524" layer="91"/>
</segment>
<segment>
<pinref part="IC1" gate="G$1" pin="VCC"/>
<wire x1="121.92" y1="116.84" x2="119.38" y2="116.84" width="0.1524" layer="91"/>
<wire x1="119.38" y1="116.84" x2="119.38" y2="129.54" width="0.1524" layer="91"/>
<pinref part="U$15" gate="G$1" pin="+5V"/>
<pinref part="C1" gate="G$1" pin="2"/>
<wire x1="119.38" y1="129.54" x2="119.38" y2="132.08" width="0.1524" layer="91"/>
<wire x1="121.92" y1="129.54" x2="119.38" y2="129.54" width="0.1524" layer="91"/>
<junction x="119.38" y="129.54"/>
<pinref part="R3" gate="G$1" pin="1"/>
<wire x1="119.38" y1="129.54" x2="114.3" y2="129.54" width="0.1524" layer="91"/>
<wire x1="114.3" y1="129.54" x2="114.3" y2="124.46" width="0.1524" layer="91"/>
</segment>
<segment>
<pinref part="J2" gate="G$1" pin="4"/>
<wire x1="167.64" y1="76.2" x2="165.1" y2="76.2" width="0.1524" layer="91"/>
<wire x1="165.1" y1="76.2" x2="165.1" y2="86.36" width="0.1524" layer="91"/>
<pinref part="U$10" gate="G$1" pin="+5V"/>
</segment>
<segment>
<pinref part="R2" gate="G$1" pin="1"/>
<pinref part="U$23" gate="G$1" pin="+5V"/>
<wire x1="101.6" y1="127" x2="101.6" y2="124.46" width="0.1524" layer="91"/>
</segment>
<segment>
<pinref part="R1" gate="G$1" pin="1"/>
<pinref part="U$24" gate="G$1" pin="+5V"/>
<wire x1="88.9" y1="127" x2="88.9" y2="124.46" width="0.1524" layer="91"/>
</segment>
<segment>
<pinref part="J1" gate="-4" pin="K"/>
<pinref part="U$21" gate="G$1" pin="+5V"/>
<wire x1="96.52" y1="68.58" x2="101.6" y2="68.58" width="0.1524" layer="91"/>
<wire x1="101.6" y1="68.58" x2="101.6" y2="78.74" width="0.1524" layer="91"/>
</segment>
</net>
<net name="A+" class="0">
<segment>
<pinref part="J2" gate="G$1" pin="1"/>
<wire x1="167.64" y1="83.82" x2="162.56" y2="83.82" width="0.1524" layer="91"/>
<label x="162.56" y="83.82" size="1.27" layer="95" rot="R180" xref="yes"/>
</segment>
<segment>
<pinref part="IC1" gate="G$1" pin="Y3"/>
<wire x1="144.78" y1="93.98" x2="147.32" y2="93.98" width="0.1524" layer="91"/>
<label x="147.32" y="93.98" size="1.27" layer="95" xref="yes"/>
</segment>
</net>
<net name="A-" class="0">
<segment>
<pinref part="J2" gate="G$1" pin="2"/>
<wire x1="167.64" y1="81.28" x2="162.56" y2="81.28" width="0.1524" layer="91"/>
<label x="162.56" y="81.28" size="1.27" layer="95" rot="R180" xref="yes"/>
</segment>
<segment>
<pinref part="IC1" gate="G$1" pin="Z3"/>
<wire x1="144.78" y1="88.9" x2="147.32" y2="88.9" width="0.1524" layer="91"/>
<label x="147.32" y="88.9" size="1.27" layer="95" xref="yes"/>
</segment>
</net>
<net name="B+" class="0">
<segment>
<pinref part="IC1" gate="G$1" pin="Y4"/>
<wire x1="144.78" y1="83.82" x2="147.32" y2="83.82" width="0.1524" layer="91"/>
<label x="147.32" y="83.82" size="1.27" layer="95" xref="yes"/>
</segment>
<segment>
<pinref part="J2" gate="G$1" pin="6"/>
<wire x1="167.64" y1="71.12" x2="162.56" y2="71.12" width="0.1524" layer="91"/>
<label x="162.56" y="71.12" size="1.27" layer="95" rot="R180" xref="yes"/>
</segment>
</net>
<net name="B-" class="0">
<segment>
<pinref part="IC1" gate="G$1" pin="Z4"/>
<wire x1="144.78" y1="78.74" x2="147.32" y2="78.74" width="0.1524" layer="91"/>
<label x="147.32" y="78.74" size="1.27" layer="95" xref="yes"/>
</segment>
<segment>
<pinref part="J2" gate="G$1" pin="3"/>
<wire x1="167.64" y1="78.74" x2="162.56" y2="78.74" width="0.1524" layer="91"/>
<label x="162.56" y="78.74" size="1.27" layer="95" rot="R180" xref="yes"/>
</segment>
</net>
<net name="I-" class="0">
<segment>
<pinref part="J2" gate="G$1" pin="7"/>
<wire x1="167.64" y1="68.58" x2="162.56" y2="68.58" width="0.1524" layer="91"/>
<label x="162.56" y="68.58" size="1.27" layer="95" rot="R180" xref="yes"/>
</segment>
<segment>
<pinref part="IC1" gate="G$1" pin="Z1"/>
<wire x1="144.78" y1="109.22" x2="147.32" y2="109.22" width="0.1524" layer="91"/>
<label x="147.32" y="109.22" size="1.27" layer="95" xref="yes"/>
</segment>
</net>
<net name="I+" class="0">
<segment>
<pinref part="J2" gate="G$1" pin="8"/>
<wire x1="167.64" y1="66.04" x2="162.56" y2="66.04" width="0.1524" layer="91"/>
<label x="162.56" y="66.04" size="1.27" layer="95" rot="R180" xref="yes"/>
</segment>
<segment>
<pinref part="IC1" gate="G$1" pin="Y1"/>
<wire x1="144.78" y1="114.3" x2="147.32" y2="114.3" width="0.1524" layer="91"/>
<label x="147.32" y="114.3" size="1.27" layer="95" xref="yes"/>
</segment>
</net>
<net name="B" class="0">
<segment>
<pinref part="IC1" gate="G$1" pin="T4IN"/>
<wire x1="121.92" y1="81.28" x2="114.3" y2="81.28" width="0.1524" layer="91"/>
<label x="111.76" y="81.28" size="1.27" layer="95" rot="R180" xref="yes"/>
<pinref part="R3" gate="G$1" pin="2"/>
<wire x1="114.3" y1="81.28" x2="111.76" y2="81.28" width="0.1524" layer="91"/>
<wire x1="114.3" y1="114.3" x2="114.3" y2="81.28" width="0.1524" layer="91"/>
<junction x="114.3" y="81.28"/>
<junction x="114.3" y="81.28"/>
<junction x="114.3" y="81.28"/>
</segment>
<segment>
<pinref part="J1" gate="-3" pin="K"/>
<wire x1="96.52" y1="71.12" x2="104.14" y2="71.12" width="0.1524" layer="91"/>
<label x="104.14" y="71.12" size="1.27" layer="95" xref="yes"/>
</segment>
</net>
<net name="A" class="0">
<segment>
<pinref part="IC1" gate="G$1" pin="T3IN"/>
<wire x1="121.92" y1="91.44" x2="101.6" y2="91.44" width="0.1524" layer="91"/>
<label x="99.06" y="91.44" size="1.27" layer="95" rot="R180" xref="yes"/>
<pinref part="R2" gate="G$1" pin="2"/>
<wire x1="101.6" y1="91.44" x2="99.06" y2="91.44" width="0.1524" layer="91"/>
<wire x1="101.6" y1="114.3" x2="101.6" y2="91.44" width="0.1524" layer="91"/>
<junction x="101.6" y="91.44"/>
</segment>
<segment>
<pinref part="J1" gate="-5" pin="K"/>
<wire x1="96.52" y1="66.04" x2="104.14" y2="66.04" width="0.1524" layer="91"/>
<label x="104.14" y="66.04" size="1.27" layer="95" xref="yes"/>
</segment>
</net>
<net name="I" class="0">
<segment>
<pinref part="IC1" gate="G$1" pin="T1IN"/>
<wire x1="121.92" y1="111.76" x2="88.9" y2="111.76" width="0.1524" layer="91"/>
<label x="86.36" y="111.76" size="1.27" layer="95" rot="R180" xref="yes"/>
<pinref part="R1" gate="G$1" pin="2"/>
<wire x1="88.9" y1="111.76" x2="86.36" y2="111.76" width="0.1524" layer="91"/>
<wire x1="88.9" y1="114.3" x2="88.9" y2="111.76" width="0.1524" layer="91"/>
<junction x="88.9" y="111.76"/>
</segment>
<segment>
<pinref part="J1" gate="-2" pin="K"/>
<wire x1="96.52" y1="73.66" x2="104.14" y2="73.66" width="0.1524" layer="91"/>
<label x="104.14" y="73.66" size="1.27" layer="95" xref="yes"/>
</segment>
</net>
</nets>
</sheet>
</sheets>
<errors>
<approved hash="104,1,121.92,116.84,IC1,VCC,+5V,,,"/>
<approved hash="202,1,121.92,101.6,IC1,T2IN,,,,"/>
</errors>
</schematic>
</drawing>
</eagle>
